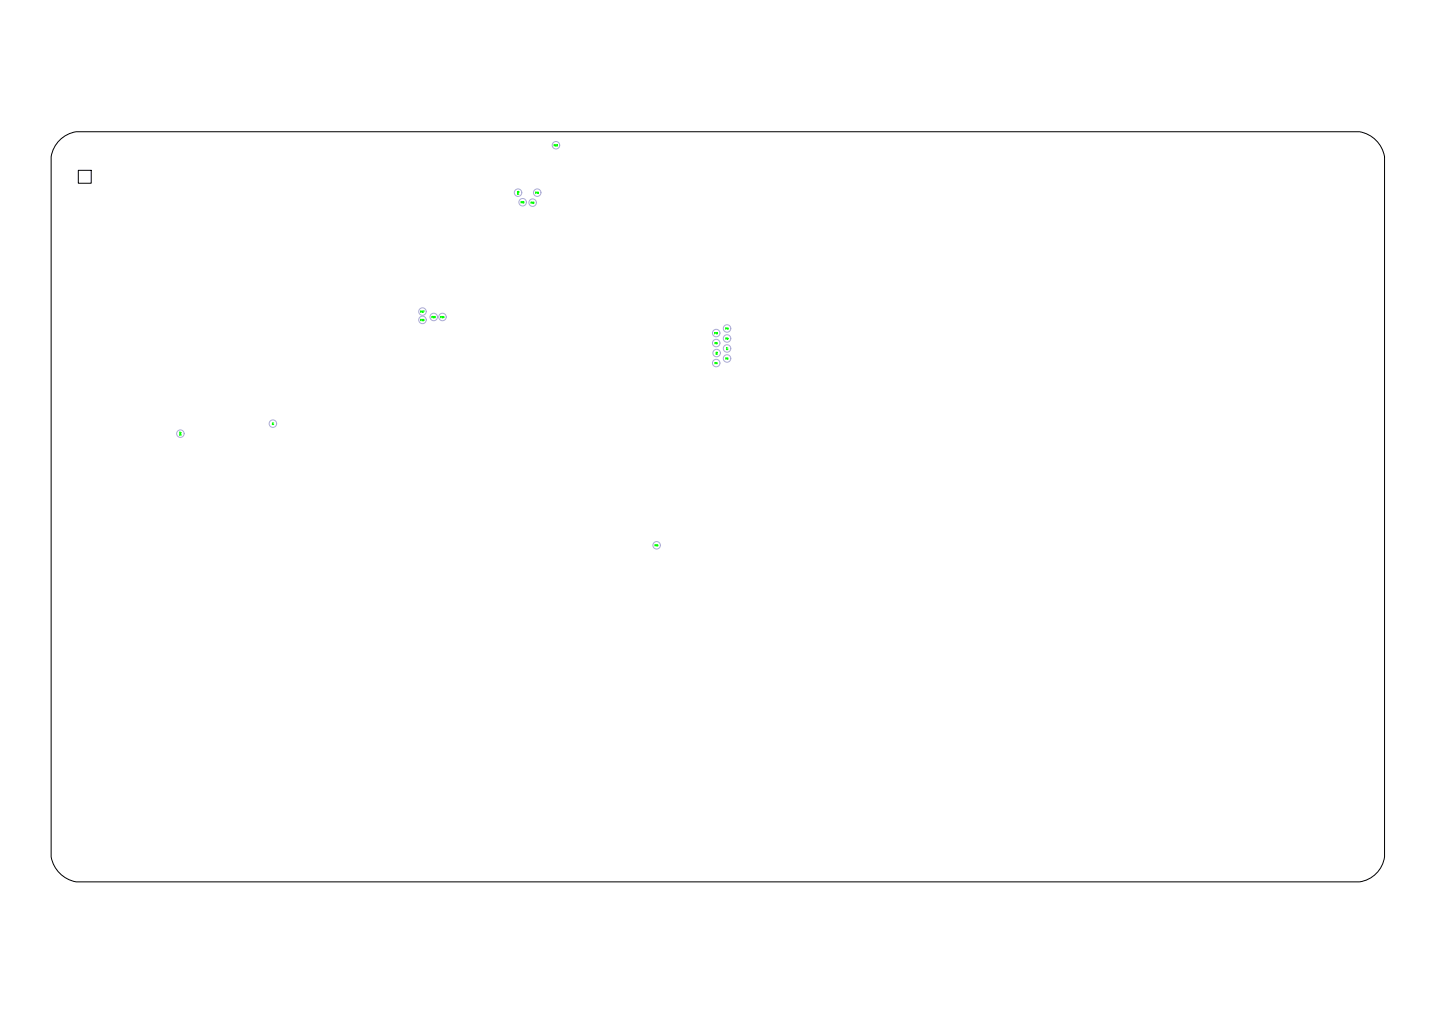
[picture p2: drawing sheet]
<svg xmlns="http://www.w3.org/2000/svg" width="297mm" height="210mm" viewBox="0 0 297 210" stroke-linecap="round" stroke-linejoin="round" font-family="sans-serif">
<path d="M12 29.3a6.3 6.3 0 0 1 3.8-2h265.6a6.3 6.3 0 0 1 5.2 5.1v145a6.1 6.1 0 0 1-5.2 5.2h-265.6a6.4 6.4 0 0 1-5.2-5.2v-145a6.2 6.2 0 0 1 1.4-3.1zM16.2 35.3h2.7v2.6h-2.7z" fill="none" stroke="#000" stroke-width=".21"/>
<g fill="none" stroke="#aaaad4" stroke-width=".21">
<circle cx="107.2" cy="39.9" r=".78"/>
<circle cx="111.2" cy="39.9" r=".78"/>
<circle cx="115.1" cy="30.1" r=".78"/>
<circle cx="108.2" cy="41.9" r=".78"/>
<circle cx="110.3" cy="42" r=".78"/>
<circle cx="87.4" cy="64.5" r=".78"/>
<circle cx="87.4" cy="66.2" r=".78"/>
<circle cx="89.8" cy="65.6" r=".78"/>
<circle cx="91.6" cy="65.6" r=".78"/>
<circle cx="148.3" cy="68.9" r=".78"/>
<circle cx="148.3" cy="75.2" r=".78"/>
<circle cx="148.3" cy="71" r=".78"/>
<circle cx="148.3" cy="73.1" r=".78"/>
<circle cx="150.5" cy="70.1" r=".78"/>
<circle cx="150.5" cy="74.2" r=".78"/>
<circle cx="150.5" cy="68" r=".78"/>
<circle cx="150.5" cy="72.1" r=".78"/>
<circle cx="37.3" cy="89.8" r=".78"/>
<circle cx="56.5" cy="87.7" r=".78"/>
<circle cx="135.9" cy="112.9" r=".78"/>
</g>
<g font-size=".5" fill="#0f0">
<text x="114.7" y="30.4">P20</text>
<text x="107.6" y="40.2" transform="rotate(-90 107.6 40.2)">P15</text>
<text x="110.9" y="40.2">P12</text>
<text x="107.9" y="42.2">P16</text>
<text x="109.9" y="42.3">P13</text>
<text x="87.1" y="64.8">P27</text>
<text x="89.4" y="66">P26</text>
<text x="91.2" y="66">P24</text>
<text x="87.1" y="66.6">P25</text>
<text x="147.9" y="69.3">P10</text>
<text x="148" y="71.4">P8</text>
<text x="150.2" y="68.3">P11</text>
<text x="150.3" y="70.4">P9</text>
<text x="148" y="75.5">P4</text>
<text x="148.7" y="73.3" transform="rotate(-90 148.7 73.3)">P6</text>
<text x="150.2" y="74.6">P5</text>
<text x="150.8" y="72.4" transform="rotate(-90 150.8 72.4)">P7</text>
<text x="56.8" y="87.9" transform="rotate(-90 56.8 87.9)">P1</text>
<text x="37.7" y="90.1" transform="rotate(-90 37.7 90.1)">TP7</text>
<text x="135.6" y="113.2">P14</text>
</g>
</svg>
